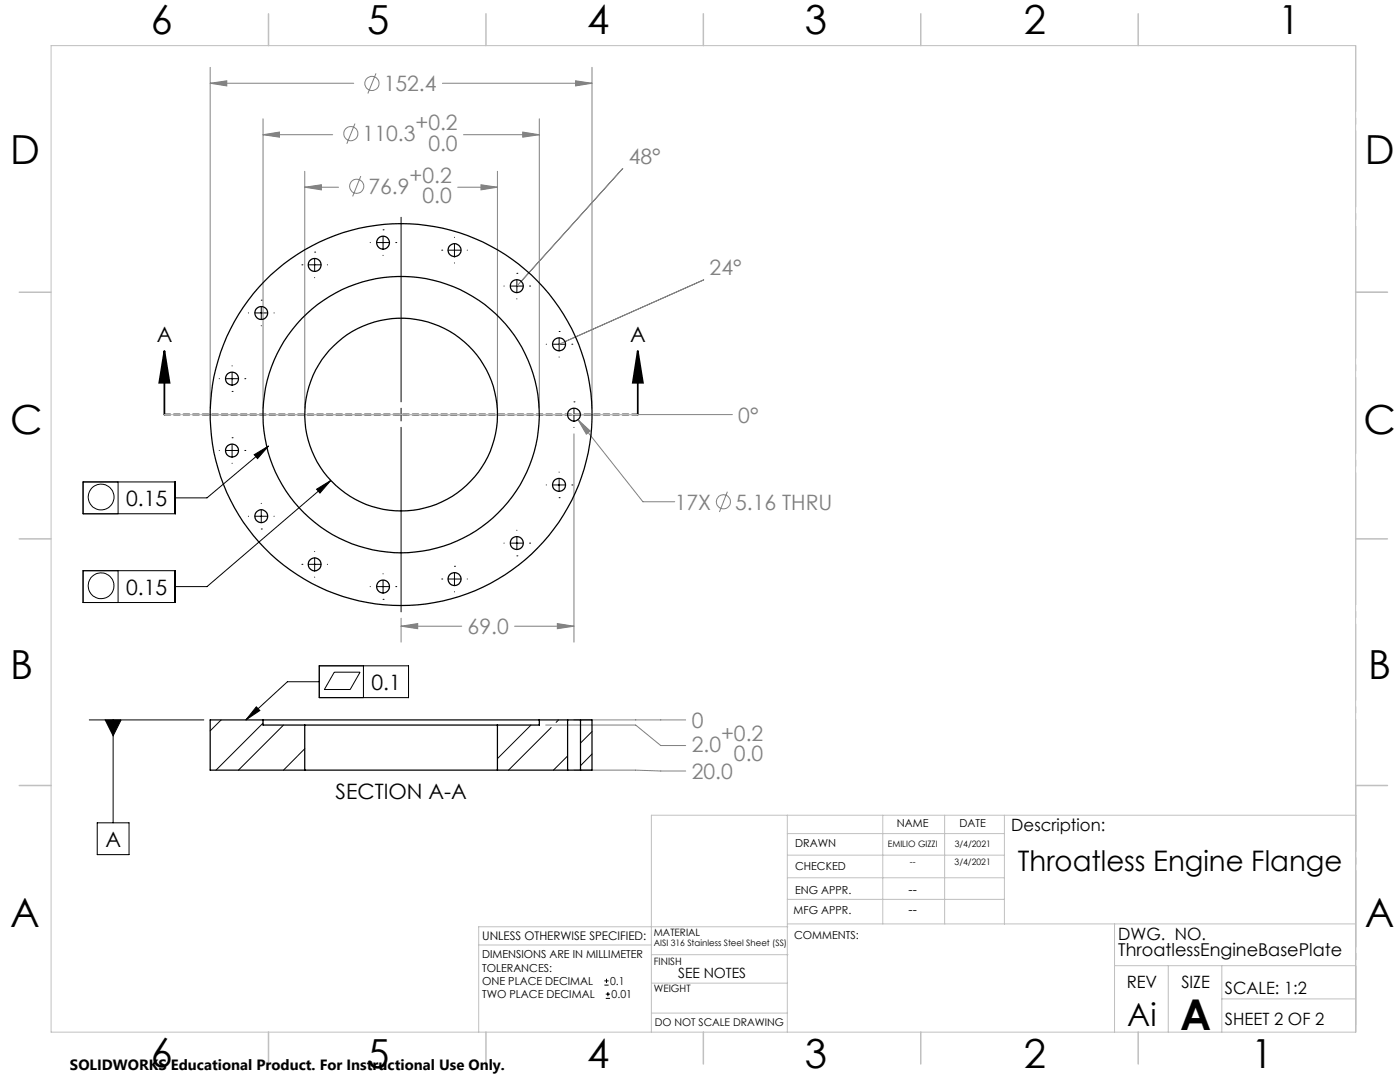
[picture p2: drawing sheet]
<svg xmlns="http://www.w3.org/2000/svg" width="279mm" height="216mm" viewBox="0 0 279 216" stroke-linecap="round" stroke-linejoin="round" font-family="sans-serif">
<g fill="none" stroke="#808080" stroke-width=".2">
<path d="M41.9 16.6l3.4-.5v1zM41.9 13.4v68.1M41.9 16.6h28.7M75 14.6l-1.6 4.1M88.3 16.6h29.8M114.9 16.1l3.2 .5-3.2 .5zM118.1 13.4v68.1M52.5 26.9l3.3-.5v1zM52.5 23.7v57.8M52.5 26.9h13.9M60.8 37.4l3.3-.5v1zM60.8 34.2v47.3"/>
<path d="M60.8 37.4h6.8M70.8 24.7l-1.6 4M72 35.1l-1.6 4.1M91.3 37.4h8M92.5 26.9h15.1M96 36.9l3.3 .5-3.3 .5zM99.3 34.2v47.3M104.3 26.4l3.3 .5-3.3 .5zM107.6 23.7v57.8M124.3 33.6l-21.1 23.5M140.4 55.8l-28.8 12.9M81.3 82.7h64.9"/>
<path d="M114.5 86.6v41.5M115.4 83.7l2.4 2.3-.8 .6zM115.4 83.7l12.9 16.4h6.4M145.2 98.1l-1.6 4.1M80 125l3.4-.6v1zM80 123.4v4.7M80 125h12.1M102.7 125h11.8M111.2 124.4l3.3 .6-3.3 .4zM108.9 144.7h18l5 4.1h4.9M114.5 143.7h22.3M114.5 153.7l22.3 .1"/>
<circle cx="74.2" cy="16.7" r="1.41"/>
<circle cx="70" cy="26.7" r="1.42"/>
<circle cx="71.2" cy="37.2" r="1.42"/>
<circle cx="144.4" cy="100.1" r="1.4"/>
</g>
<g fill="none" stroke="#000" stroke-width=".2">
<path d="M52.1 59.9h.1M60.3 52.8h.1M61.5 52.8h2.6M62.8 50.3h.1M62.8 51.6v2.5M62.8 55.4h.1M65.3 52.8h.1M73.9 48.4h.1M75.2 48.4h2.5M76.4 45.9h.1M76.4 47.1v2.6M76.4 50.9v.1"/>
<path d="M79 48.4h.1M80 43.4v36.8M88.2 49.9h.1M89.4 49.9h2.6M90.7 47.3v.1M90.7 48.6v2.6M90.7 52.5h.1M93.2 49.9h.1M100.6 57.1h.1M101.9 57.1h2.5M103.2 54.5h.1M103.2 55.8v2.5"/>
<path d="M103.2 59.6v.1M105.7 57.1h.1M43.7 75.6h.1M45 75.6h2.6M46.3 78.1h.1M46.3 73h.1M46.3 74.3v2.5M48.9 75.6h.1M49.6 62.4h.1M50.9 62.4h2.5M52.1 61.2v2.5M52.1 65h.1"/>
<path d="M54.7 62.4h.1M109 68.7h.1M110.3 68.7h2.6M111.6 66.1h.1M111.6 67.4v2.6M111.6 71.2v.1M114.1 68.7h.1M16.6 96.2h18.4v6.3h-18.4zM23.6 96.2v6.3M40.7 82.7h36.8M43.7 89.9h.1M45 89.9h2.6"/>
<path d="M46.3 87.3h.1M46.3 88.6v2.6M46.3 92.4v.1M48.9 89.9h.1M50.7 90.7l2.9-1.7-2.2 2.5zM53.6 89l-12.3 10.3h-6.3M63.2 97.6l2.8-1.7-2.1 2.5zM66 95.9l-24.7 21.2h-6.3M78.8 82.7h2.5M80 81.5v2.5M80 85.3v36.8M82.6 82.7h36.8"/>
<path d="M109 96.8h.1M110.3 96.8h2.6M111.6 99.3h.1M111.6 94.2h.1M111.6 95.5v2.5M112 82.7h.1M114.1 96.8h.1M114.5 80.2h.1M114.5 81.5v2.5M114.5 85.3h.1M16.6 113.9h18.4v6.3h-18.4zM23.6 113.9v6.3"/>
<path d="M49.6 103h.1M50.9 103h2.5M52.1 105.6h.1M52.1 100.4v.1M52.1 101.7v2.6M54.7 103h.1M60.3 112.6h.1M61.5 112.6h2.6M62.8 110v.1M62.8 111.3v2.6M62.8 115.1v.1M65.3 112.6h.1"/>
<path d="M73.9 117.1h.1M75.2 117.1h2.5M76.4 119.6h.1M76.4 114.5h.1M76.4 115.8v2.5M79 117.1h.1M88.2 115.5h.1M89.4 115.5h2.6M90.7 113h.1M90.7 114.3v2.5M90.7 118.1h.1M93.2 115.5h.1"/>
<path d="M100.6 108.4h.1M101.9 108.4h2.5M103.2 110.9h.1M103.2 105.8h.1M103.2 107.1v2.5M105.7 108.4h.1M63.7 136h-6.3l-8.3 7.7M63.7 132.9h17.8v6.3h-17.8zM66.7 134.1h5.2l-2 3.5h-5.2zM72.5 132.9v6.3M17.8 143.7h22.9M21 143.7h3.2l-1.6 3.1z"/>
<path d="M22.6 143.7v20.5M51.2 141l.7 .8-2.8 1.9zM19.4 164.2h6.4v6.3h-6.4zM120.6 196.6h.9M120.6 195.7h.9M120.9 199.2h.8M120.9 198.4h.8M121 195.3v.8M121.3 197.9v.9"/>
<circle cx="20.2" cy="99.2" r="2.57"/>
<circle cx="20.2" cy="116.9" r="2.57"/>
</g>
<path d="M32.8 70l1 6.4h-2zM32.8 70v12.7M127.3 70l1 6.4h-2zM127.3 70v12.7" fill="none" stroke="#000" stroke-width=".35"/>
<path d="M127.3 82.7h-94.5" fill="none" stroke="#000" stroke-width=".35" stroke-dasharray="1.3 .6" stroke-dashoffset=".1"/>
<path d="M270.6 9.1v49.2M270.6 58.3v49.2M270.6 107.5v49.2M270.6 156.7v49.2" fill="none" stroke="#c0c0c0" stroke-width=".2" stroke-dasharray="15.2 1.3 1.3 1.3" stroke-dashoffset="2.1"/>
<g fill="none" stroke="#c0c0c0" stroke-width=".2">
<path d="M10.2 9.1h260.3v196.9h-260.3zM270.5 58.3h6.4M32.8 82.7h94.5M270.5 156.7h6.4M157.1 162.7v43.3M157.1 175.2h43.3M157.1 170.6h43.3M157.1 166.3h43.3M157.1 179.5h43.3M176.2 162.7v21.7M188.5 162.7v21.7M200.4 162.7v21.7"/>
<path d="M270.6 162.7h-140.6v43.3M95.5 188.6h34.5M130 196.2h27.1M130 190.5h27.3M157.1 184.4h113.4M157.2 184.9h-61.7v21.1M222.4 184.4v21.6M222.4 192.7h48.1M233.2 192.7v13.3M243.8 199.3h26.7M243.8 192.7v13.3M130 202.1h27.1"/>
</g>
<g fill="none" stroke="#c0c0c0" stroke-width=".3">
<path d="M53.6 2.8v6.3M97 2.8v6.3M140.4 2.8v6.3M183.8 2.8v6.3M227.2 2.8v6.3M3.8 58.3h6.4M270.5 58.3h6.4M3.8 107.5h6.4M270.5 107.5h6.4M3.8 156.7h6.4M270.5 156.7h6.4M53.6 206v6.3"/>
<path d="M97 206v6.3M140.4 206v6.3M183.8 206v6.3M227.2 206v6.3"/>
</g>
<g fill="#000">
<path d="M127.3 70l1 6.4h-2zM32.8 70l1 6.4h-2z"/>
<path d="M63.2 97.6l2.8-1.7-2.1 2.5zM50.7 90.7l2.9-1.7-2.2 2.5zM51.2 141l.7 .8-2.8 1.9zM21 143.7l1.6 3.1 1.6-3.1z"/>
</g>
<path d="M111.2 124.4l3.3 .6-3.3 .4zM80 125l3.4-.6v1zM115.4 83.7l1.6 2.9 .8-.6zM41.9 16.6l3.4-.5v1zM114.9 16.1l3.2 .5-3.2 .5zM52.5 26.9l3.3-.5v1zM104.3 26.4l3.3 .5-3.3 .5zM60.8 37.4l3.3-.5v1zM96 36.9l3.3 .5-3.3 .5z" fill="#808080"/>
<g fill="none" stroke="#000" stroke-width=".25">
<path d="M52.5 143.7h55.1M52.5 143.7v1h8.3M52.5 143.7h-10.6v10h18.9M60.8 144.7h38.5M60.8 153.7h38.5M60.8 144.7v9M99.3 144.7v9M99.3 153.7h14M107.6 143.7v1h-8.3M107.6 143.7h5.7M113.3 143.7h2.6M113.3 153.7h2.6"/>
<path d="M113.3 143.7v10M115.9 143.7h2.2v10h-2.2M115.9 143.7v10"/>
<circle cx="62.8" cy="52.9" r="1.29"/>
<circle cx="76.4" cy="48.4" r="1.28"/>
<circle cx="90.7" cy="49.9" r="1.3"/>
<circle cx="103.1" cy="57.1" r="1.3"/>
<circle cx="46.3" cy="75.5" r="1.29"/>
<circle cx="52.1" cy="62.5" r="1.29"/>
<circle cx="111.6" cy="68.7" r="1.3"/>
<circle cx="46.3" cy="89.9" r="1.3"/>
<circle cx="80" cy="82.7" r="38.1"/>
<circle cx="80.1" cy="82.7" r="27.6"/>
<circle cx="80.1" cy="82.7" r="19.2"/>
<circle cx="111.6" cy="96.7" r="1.29"/>
<circle cx="114.5" cy="82.7" r="1.29"/>
<circle cx="52.1" cy="103" r="1.28"/>
<circle cx="62.8" cy="112.6" r="1.29"/>
<circle cx="76.4" cy="117" r="1.28"/>
<circle cx="90.7" cy="115.5" r="1.3"/>
<circle cx="103.1" cy="108.4" r="1.29"/>
</g>
<path d="M44.1 143.7l-2.2 2.1M52.5 144.3l-9.4 9.4M56.6 144.7l-9 9M60.8 149.4l-4.2 4.3M106 144.7l-6.7 6.7M110 145.2l-8.5 8.5M111.5 143.7l-.5 .4M113.3 150.8l-2.8 2.9M118.1 146l-2.2 2.3M118.1 150.5l-2.2 2.3" fill="none" stroke="#000" stroke-width=".2"/>
<text font-size="8.5" x="235.5" y="205.4">A</text>
<g font-size="8">
<text x="30.1" y="6.8">6</text>
<text x="73.3" y="6.9">5</text>
<text x="117.2" y="6.9">4</text>
<text x="160.6" y="6.9">3</text>
<text x="204.3" y="6.9">2</text>
<text x="255.1" y="6.9">1</text>
<text x="2.1" y="32.7">D</text>
<text x="272.4" y="32.7">D</text>
<text x="2.1" y="86.5">C</text>
<text x="272.1" y="86.5">C</text>
<text x="2.1" y="135.6">B</text>
<text x="273.1" y="135.6">B</text>
<text x="2.1" y="185.1">A</text>
<text x="272.4" y="185.1">A</text>
<text x="30.1" y="212.9">6</text>
<text x="73.3" y="213">5</text>
<text x="117.2" y="213">4</text>
<text x="160.6" y="213">3</text>
<text x="204.3" y="213">2</text>
<text x="249.7" y="213">1</text>
</g>
<text font-size="6.3" x="225" y="204.6">Ai</text>
<text font-size="5.6" x="203.1" y="173.8">Throatless Engine Flange</text>
<g font-size="4.2" fill="#808080">
<text x="76.6" y="18.2">152.4</text>
<text x="72.4" y="28.2">110.3</text>
<text x="82.9" y="25.9">+0.2</text>
<text x="85.5" y="30">0.0</text>
<text x="125.5" y="32.7">48°</text>
<text x="73.5" y="38.7">76.9</text>
<text x="81.7" y="36.4">+0.2</text>
<text x="84.3" y="40.5">0.0</text>
<text x="141.6" y="54.9">24°</text>
<text x="147.3" y="84.3">0°</text>
<text x="134.7" y="101.7">17X</text>
<text x="146.7" y="101.7">5.16 THRU</text>
<text x="93.3" y="126.5">69.0</text>
<text x="138" y="145.2">0</text>
<text x="143.9" y="147.8">+0.2</text>
<text x="138" y="150.1">2.0</text>
<text x="138.1" y="155.4">20.0</text>
<text x="146.5" y="151.9">0.0</text>
</g>
<g font-size="4.2">
<text x="31.3" y="68.2">A</text>
<text x="125.8" y="68.2">A</text>
<text x="25.2" y="100.9">0.15</text>
<text x="25.2" y="118.6">0.15</text>
<text x="74.1" y="137.6">0.1</text>
<text x="67" y="159.5">SECTION A-A</text>
<text x="21" y="168.9">A</text>
</g>
<text font-size="3.5" x="223.2" y="190.7">ThroatlessEngineBasePlate</text>
<g font-size="3.4">
<text x="201.8" y="165.9">Description:</text>
<text x="223.2" y="187.6">DWG. NO.</text>
<text x="224.9" y="197.2">REV</text>
<text x="235.8" y="197.2">SIZE</text>
<text x="244.4" y="198.4">SCALE: 1:2</text>
<text x="244.4" y="204.6">SHEET 2 OF 2</text>
</g>
<text font-size="3" x="14" y="213.5">SOLIDWORKS Educational Product. For Instructional Use Only.</text>
<text font-size="2.8" x="135.3" y="195.1">SEE NOTES</text>
<g font-size="2.5">
<text x="181.3" y="178.3">--</text>
<text x="181.3" y="182.3">--</text>
</g>
<text font-size="2.4" x="96.2" y="187.5">UNLESS OTHERWISE SPECIFIED:</text>
<g font-size="2.2">
<text x="179" y="165.1">NAME</text>
<text x="191.5" y="165.1">DATE</text>
<text x="158.7" y="169">DRAWN</text>
<text x="158.7" y="173.5">CHECKED</text>
<text x="158.7" y="178.3">ENG APPR.</text>
<text x="158.4" y="182.4">MFG APPR.</text>
<text x="96.2" y="191.2">DIMENSIONS ARE IN MILLIMETER</text>
<text x="158.5" y="187.4">COMMENTS:</text>
<text x="96.2" y="193.9">TOLERANCES:</text>
<text x="96.2" y="196.5">ONE PLACE DECIMAL</text>
<text x="121.8" y="196.5">0.1</text>
<text x="96.2" y="199.2">TWO PLACE DECIMAL</text>
<text x="122.1" y="199.2">0.01</text>
</g>
<text font-size="2.1" x="130.7" y="204.6">DO NOT SCALE DRAWING</text>
<g font-size="2">
<text x="130.5" y="186.8">MATERIAL</text>
<text x="130.5" y="192.5">FINISH</text>
<text x="130.5" y="198">WEIGHT</text>
</g>
<g font-size="1.8">
<text x="177.2" y="169">EMILIO GIZZI</text>
<text x="181.6" y="172.6">--</text>
<text x="190.5" y="172.6">3/4/2021</text>
<text x="190.5" y="169">3/4/2021</text>
<text x="130.5" y="188.8">AISI 316 Stainless Steel Sheet (SS)</text>
</g>
</svg>
